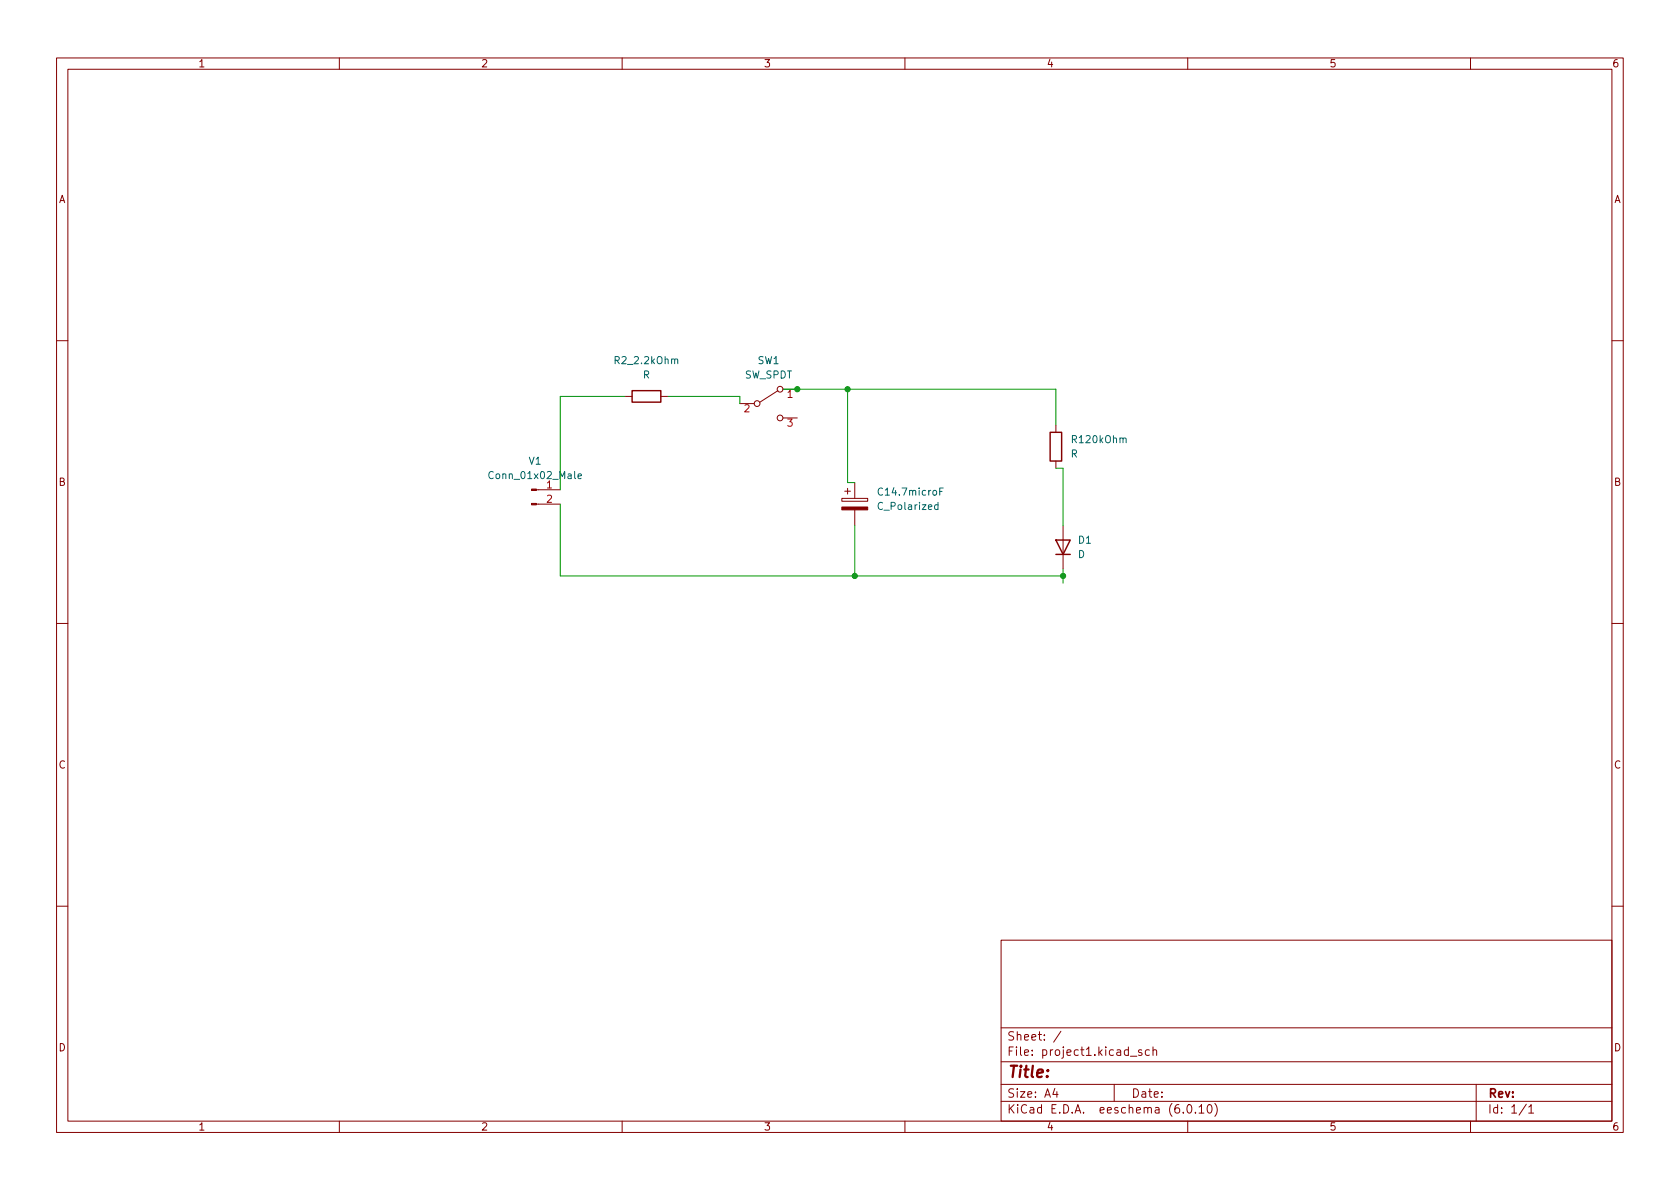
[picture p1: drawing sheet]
<svg xmlns="http://www.w3.org/2000/svg" width="297mm" height="210mm" viewBox="0 0 297 210" stroke-linecap="round" stroke-linejoin="round" font-family="sans-serif">
<g fill="none" stroke="#840000" stroke-width=".18">
<path d="M10 10.2h277v190.1h-277zM12 12.2h273v186.1h-273zM60 10.2v2M110 10.2v2M160 10.2v2M210 10.2v2M260 10.2v2M10 60.2h2M110.5 70.1h1.3M116.8 70.1h1.3M130.8 71.4h2.5M137.5 69.1l-3.1 2"/>
<path d="M138.4 68.8h2.6M138.4 73.9h2.6M186.7 75.2v1.2M285 60.2h2M94.8 89.1h4.3M94.8 86.6h4.3M148.8 88.1h4.6v.5h-4.6zM149.4 86.9h1M149.9 86.4v1M151.1 85.3v2.8M151.1 90.2v2.8M186.7 81.5v1.3"/>
<path d="M188 93v7.6M10 110.2h2M285 110.2h2M10 160.2h2M177 166.3h108v32h-108zM285 160.2h2M60 198.3v2M110 198.3v2M160 198.3v2M177 194.8h108M177 191.8h108M177 187.8h108"/>
<path d="M177 181.8h108M186.5 192.5l-.4 1h1M186.9 193v1M187.6 182.4l-1.3 1.9M197 191.8v3M199.9 186.8h1.1M201.9 185.7l-.4-.1-.2 .2 .1 .3 .5 .1v.4h-.6M203.2 185.7l-.4-.1-.3 .3v.4l.1 .3h.6M203.9 185.8l.2-.2 .3 .1 .1 .9M203.9 185.1v1.5M210 198.3v2M210.1 195.4l.1-.1a.81 .81 0 0 1 .6 .7 .81 .81 0 0 1-.3 .8h-.1a.81 .81 0 0 1-.6-.6 .81 .81 0 0 1 .3-.8z"/>
<path d="M211.4 196.7v.1M212 195.8l.4-.5v1.5M212 196.8h.9M213.6 195.4l.2-.1a.81 .81 0 0 1 .6 .7 .81 .81 0 0 1-.3 .8h-.2a.81 .81 0 0 1-.5-.6 .81 .81 0 0 1 .2-.8zM214.8 195.1a1.72 1.72 0 0 1 0 2.3M260 198.3v2M261 191.8v6.5M269.9 195.3l-1.3 1.9M270.3 195.8l.4-.5v1.5M270.3 196.8h.9"/>
<circle cx="133.9" cy="71.4" r=".51"/>
<circle cx="137.9" cy="68.8" r=".51"/>
<circle cx="137.9" cy="73.9" r=".51"/>
</g>
<path d="M111.8 69.1h5v2h-5zM185.7 76.4h2v5.1h-2zM186.7 95.5h2.5l-1.2 2.5zM186.7 98h2.5" fill="none" stroke="#840000" stroke-width=".25"/>
<g fill="#840000" stroke="#840000" stroke-width=".18">
<path d="M148.8 89.7h4.6v.5h-4.6z"/>
<path d="M94 89h.8v.3h-.8z"/>
<path d="M94 86.5h.8v.2h-.8z"/>
</g>
<path d="M102.2 84.2l.6-.1-.1-.2-.3-.1-.2 .2 .1 .6h.4M165.8 89.3h-.3l-.3 .2 .2 .5h.4M165.8 88.8v1.3M166.1 86.9h.5M166.8 86.3h-.7v1.3" fill="none" stroke="#006464" stroke-width=".18"/>
<path d="M110.5 70.1h-11.4v16.5M118.1 70.1h12.7v1.3M138.4 68.8h48.3v6.4M149.9 68.8v16.5h1.2M99.1 89.1v12.7h88.9M151.1 93v8.8M186.7 82.8h1.3v10.2M188 100.6v2.5" fill="none" stroke="#009600" stroke-width=".18"/>
<g fill="#009600" stroke="#009600" stroke-width=".18">
<circle cx="141" cy="68.8" r=".46"/>
<circle cx="149.9" cy="68.8" r=".46"/>
<circle cx="188" cy="101.8" r=".46"/>
<circle cx="151.1" cy="101.8" r=".46"/>
</g>
<text font-size="2.8" fill="#840000" x="178" y="190.6">Title:</text>
<g font-size="2.1" fill="#840000">
<text x="178" y="184">Sheet: /</text>
<text x="178" y="186.7">File: project1.kicad_sch</text>
<text x="178" y="196.9">KiCad E.D.A. eeschema (6.0.10)</text>
<text x="178" y="194.1">Size: A4</text>
<text x="200" y="194.1">Date:</text>
<text x="263" y="194.1">Rev:</text>
<text x="263" y="196.9">Id: 1/1</text>
</g>
<g font-size="1.8" fill="#840000">
<text x="35" y="11.9">1</text>
<text x="85" y="11.9">2</text>
<text x="135" y="11.9">3</text>
<text x="185" y="11.9">4</text>
<text x="235" y="11.9">5</text>
<text x="285" y="11.9">6</text>
<text x="10.3" y="35.9">A</text>
<text x="285.3" y="35.9">A</text>
<text x="10.3" y="85.9">B</text>
<text x="285.3" y="85.9">B</text>
<text x="10.3" y="135.9">C</text>
<text x="285.3" y="135.9">C</text>
<text x="10.3" y="185.9">D</text>
<text x="285.3" y="185.9">D</text>
<text x="35" y="199.9">1</text>
<text x="85" y="199.9">2</text>
<text x="135" y="199.9">3</text>
<text x="185" y="199.9">4</text>
<text x="235" y="199.9">5</text>
<text x="285" y="199.9">6</text>
</g>
<g font-size="1.8" fill="#006464">
<text x="108.9" y="64.4">R2_2.2kOhm</text>
<text x="134" y="64.4">SW1</text>
<text x="113.7" y="66.9">R</text>
<text x="131.6" y="66.9">SW_SPDT</text>
<text x="93.5" y="82.2">V1</text>
<text x="189.3" y="80.9">R</text>
<text x="189.7" y="78.4">R120kOhm</text>
<text x="86.9" y="84.7">Conn_01x02_Male</text>
<text x="155.7" y="87.6">C14.7microF</text>
<text x="155.5" y="90.2">C_Polarized</text>
<text x="190.6" y="98.7">D</text>
<text x="190.7" y="96.1">D1</text>
</g>
<g font-size="1.8" fill="#a90000">
<text x="139.2" y="70.4">1</text>
<text x="131.6" y="72.9">2</text>
<text x="139.2" y="75.4">3</text>
<text x="96.7" y="86.4">1</text>
<text x="96.7" y="88.9">2</text>
</g>
</svg>
